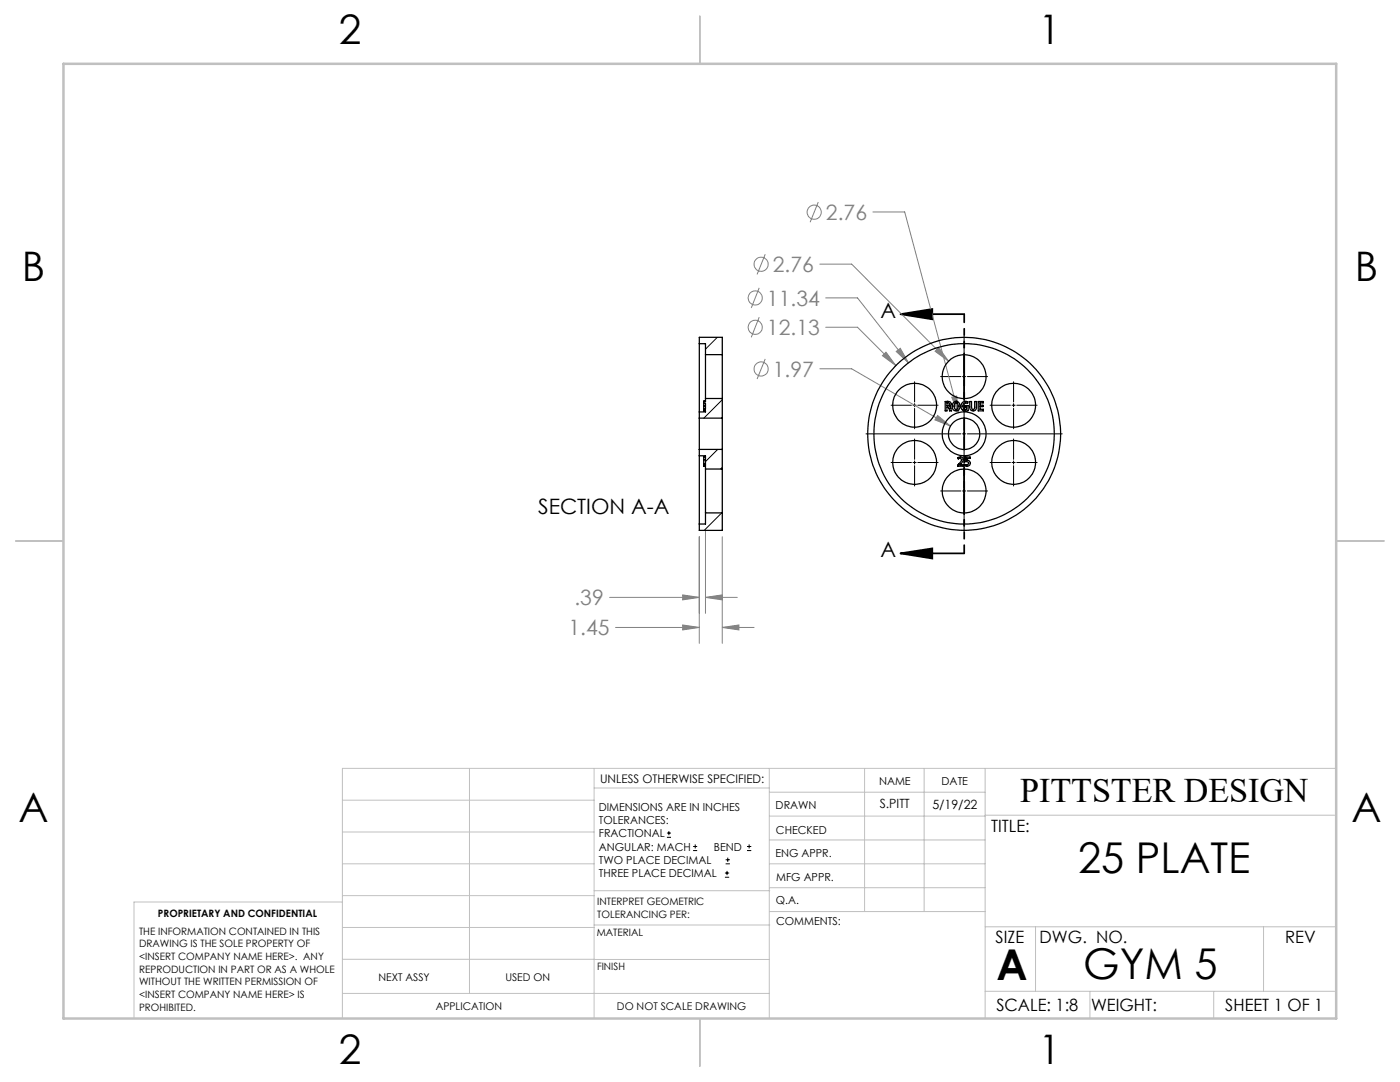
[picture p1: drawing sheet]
<svg xmlns="http://www.w3.org/2000/svg" width="279mm" height="216mm" viewBox="0 0 279 216" stroke-linecap="round" stroke-linejoin="round" font-family="sans-serif">
<g fill="none" stroke="#808080" stroke-width=".2">
<path d="M151.5 57.4l-1.6 4.1M152.7 50.7l-1.6 4.1M163.3 40.3l-1.6 4M163.6 52.7h6.4l19.3 19.4M164.8 59.4h6.3l10.2 13M174.2 42.3h6.4l10.7 40M151.5 63.3l-1.6 4M152.7 71.6l-1.6 4M163.6 73.6h6.4l19.7 11.4M164.8 65.3h6.3l7.7 7.7M176.1 71l.7-.7 2 2.7zM178.9 70.1l.8-.6 1.6 2.9z"/>
<path d="M187.3 69.4l2 2.7-2.7-2zM189.9 79.3l1-.3 .4 3.3zM187.1 82.9l2.6 2.1-3.1-1.2zM121.7 119.2h17.9M136.2 118.7l3.4 .5-3.4 .5zM139.6 107.1v21.3M140.8 119.2l3.3-.5v1zM140.8 105.8v16.6M140.8 119.2h6.3M144.1 107.1v21.3M122.8 125.2h16.8M136.2 124.7l3.4 .5-3.4 .5z"/>
<path d="M144.1 125.2l3.4-.5v1zM144.1 125.2h6.4"/>
<circle cx="150.7" cy="59.4" r="1.4"/>
<circle cx="151.9" cy="52.7" r="1.42"/>
<circle cx="162.5" cy="42.3" r="1.41"/>
<circle cx="150.7" cy="65.3" r="1.4"/>
<circle cx="151.9" cy="73.6" r="1.41"/>
</g>
<g fill="none" stroke="#000" stroke-width=".2">
<path d="M182.5 76.2v4M187.7 75.1h4.1M192.1 75.1h.6M192.4 67v18.9M193 75.1h4.1M202.3 76.2v4M172.8 86.6h19M177.8 80.9h4.1M177.8 92.3h4.1M182.2 80.9h.6M182.2 92.3h.6M182.5 80.5v.7"/>
<path d="M182.5 81.5v4M182.5 87.6v4.1M182.5 92v.6M182.5 92.9v4.1M183.2 80.9h4M183.2 92.3h4M187.7 98h4.1M192.1 86.6h.6M192.1 98h.6M192.4 86.3v.6M192.4 87.2v19M193 86.6h19"/>
<path d="M193 98h4.1M197.6 80.9h4M197.6 92.3h4M202 80.9h.6M202 92.3h.6M202.3 80.5v.7M202.3 81.5v4M202.3 87.6v4.1M202.3 92v.6M202.3 92.9v4.1M202.9 80.9h4.1M202.9 92.3h4.1"/>
<path d="M133.1 167.1h.8M133.1 166.2h.8M133.5 165.8v.9M138.3 169.7h.8M138.3 168.9h.8M138.7 168.5v.8M144.7 175h.8M144.7 174.2h.8M144.8 172.4h.9M144.8 171.6h.9M145.1 173.8v.8M145.2 171.1v.9"/>
<path d="M149.1 169.7h.8M149.1 168.9h.8M149.5 168.5v.8"/>
</g>
<path d="M179.7 62.7l6.4-1v2zM179.7 62.7h12.7M179.7 110.4l6.4-1v2zM179.7 110.4h12.7" fill="none" stroke="#000" stroke-width=".35"/>
<path d="M192.4 62.7v47.7" fill="none" stroke="#000" stroke-width=".35" stroke-dasharray="6.3 1.3 1.3 1.3 1.3 1.3" stroke-dashoffset="4.7"/>
<g fill="none" stroke="#c0c0c0" stroke-width=".2">
<path d="M68.3 159.7h50.3M93.7 153.3v44.9M118.6 153.3v49.9M118.6 157.2h34.9M153.5 153.3v49.9M153.5 158.1h43.1M172.5 153.3v28.6M184.4 153.3v28.6M196.6 153.3v49.9M266.7 153.3h-198.4v49.9M68.3 178.7h50.3M68.3 172.4h50.3"/>
<path d="M68.3 166h50.3M68.3 180h-41.6v23.2M118.6 177.7h35M153.5 167.6h43.1M153.5 162.8h43.1M153.5 172.4h43.1M153.5 177.1h43.1M196.6 162.7h70.1M68.3 198.2h85.2M68.3 191.4l85.2 .1M68.3 185.1h50.3M118.6 184.6h35"/>
<path d="M153.6 181.9h43M196.6 197.8h70.1M196.6 184.9h70.1M206.7 184.9v12.9M217.5 197.8v5.4M242.2 197.8v5.4M252.2 184.9v12.9"/>
</g>
<path d="M139.7 3.2v9.5M3.1 107.9h9.6M266.7 107.9h9.5M139.7 203.2v9.6" fill="none" stroke="#c0c0c0" stroke-width=".25"/>
<path d="M12.7 12.7h254v190.5h-254z" fill="none" stroke="#c0c0c0" stroke-width=".5"/>
<path d="M179.7 62.7l6.4-1v2zM179.7 110.4l6.4-1v2z" fill="#000"/>
<path d="M178.9 70.1l2.4 2.3-1.6-2.9zM176.8 70.3l-.7 .7 2.7 2zM189.9 79.3l1.4 3-.4-3.3zM187.1 82.9l-.5 .9 3.1 1.2zM187.3 69.4l-.7 .7 2.7 2zM136.2 124.7l3.4 .5-3.4 .5zM144.1 125.2l3.4-.5v1zM140.8 119.2l3.3-.5v1zM136.2 118.7l3.4 .5-3.4 .5z" fill="#808080"/>
<g fill="none" stroke="#000" stroke-width=".25">
<path d="M139.6 68.6v13.6M139.6 68.6v-1.3h4.5v3.5M139.6 68.6h1.2v2.2M140.8 70.8v8.7M140.8 79.5v.7h-.4M140.8 79.5h3.3M140.8 70.8h3.3M144.1 70.8v8.7M144.1 79.5v3.9M139.6 83.4v6.3M139.6 90.9v13.7M139.6 82.2v1.2"/>
<path d="M139.6 89.7v1.2M139.6 90.9h1.2v2.7M139.6 83.4h4.5M139.6 89.7h4.5M140.4 80.5v.5M140.4 81v.6M140.4 91.7v.9M140.4 82h.1M140.4 80.1h.1M140.4 92.7h.1M140.4 81.1h.1M140.4 82h.4v.2h-1.2"/>
<path d="M140.4 92.6v.4h.4M140.4 92.7h.4M140.4 80.1h.4M140.4 81h.4M140.4 80.5h.4v1.1h-.4M140.4 80.2v.3M140.4 81.6v.4M140.4 91.7h.4M140.4 92.6h.4M140.8 93.6v8.7M140.8 91.2h-.4v.5M140.8 93.6h3.3"/>
<path d="M144.1 93.6v8.7M144.1 83.4v6.3M144.1 89.7v3.9M188.6 80.1h.2a.6 .6 0 0 1 .8 .1 .6 .6 0 0 1 .1 .8l-.2 .1 .4 .9h-.4l-.3-.8h-.2v.8h-.4zM189 80.4a.32 .32 0 0 1 .5 .2 .32 .32 0 0 1-.5 .3zM190.4 80.3a.91 .91 0 0 1 1.2 .5 .91 .91 0 0 1-.8 1.2 .98 .98 0 0 1-.8-.7 .98 .98 0 0 1 .4-1zM190.6 80.4h.1a.64 .64 0 0 1 .6 .4 .64 .64 0 0 1-.2 .7l-.2 .2a.72 .72 0 0 1-.5-.5 .72 .72 0 0 1 .2-.8zM190.8 80.1h.1M190.8 80.4h.1M191.1 91.3a.66 .66 0 0 1 1 .1 .66 .66 0 0 1-.2 1l-.3 .3h.7v.3h-1.2l.2-.4a.89 .89 0 0 0 .5-1.1l-.2-.1-.4 .2zM191.6 92.7h.1M192 80.4l.2-.2 .6-.1 .4 .1-.1 .3a.64 .64 0 0 0-.9 .4 .64 .64 0 0 0 .7 .8v-.5h-.3v-.3h.6v1a.98 .98 0 0 1-1.2-.2 .98 .98 0 0 1 0-1.3z"/>
<path d="M192.7 91.2h.9v.3h-.6l-.1 .4a.62 .62 0 0 1 .7 .7 .62 .62 0 0 1-.8 .4h-.3l.1-.3 .3 .1a.39 .39 0 0 0 .3-.6 .39 .39 0 0 0-.6-.1zM193.5 80.1h.4v1.1a.34 .34 0 0 0 .1 .4 .34 .34 0 0 0 .4 0l.1-1.5h.4v1.1a.68 .68 0 0 1-.7 .8 .68 .68 0 0 1-.7-.8zM195.2 80.1h1v.3h-.6v.5h.6v.2h-.6v.6h.7v.3h-1.1zM140.8 102.3h3.3M140.8 102.3v2.3h-1.2M144.1 102.3v3.5h-4.5v-1.2"/>
<circle cx="192.4" cy="75.1" r="4.4"/>
<circle cx="182.5" cy="92.3" r="4.4"/>
<circle cx="182.5" cy="80.9" r="4.4"/>
<circle cx="192.4" cy="86.6" r="3.1"/>
<circle cx="192.4" cy="86.6" r="18"/>
<circle cx="192.4" cy="98" r="4.4"/>
<circle cx="192.4" cy="86.6" r="4.4"/>
<circle cx="192.4" cy="86.6" r="19.3"/>
<circle cx="202.3" cy="92.3" r="4.4"/>
<circle cx="202.3" cy="80.9" r="4.4"/>
</g>
<path d="M143.2 67.3l-2.4 2.4M144.1 79.8l-3.6 3.6M143.2 89.7l-2.4 2.4M144.1 93.2l-.3 .4M144 102.3l-3.5 3.5" fill="none" stroke="#000" stroke-width=".2"/>
<g font-size="8.5">
<text x="215.2" y="174.2">25 PLATE</text>
<text x="198.9" y="195.5">A</text>
<text x="216.2" y="195.4">GYM 5</text>
</g>
<g font-size="8.1">
<text x="67.6" y="8.9">2</text>
<text x="207.3" y="8.9">1</text>
<text x="4.4" y="56.1">B</text>
<text x="270.4" y="56.1">B</text>
<text x="3.7" y="164.1">A</text>
<text x="269.7" y="164.1">A</text>
<text x="67.6" y="212.4">2</text>
<text x="207.3" y="212.4">1</text>
</g>
<text font-size="6.9" x="203.6" y="160.1">PITTSTER DESIGN</text>
<g font-size="4.2" fill="#808080">
<text x="164.8" y="43.9">2.76</text>
<text x="154.2" y="54.3">2.76</text>
<text x="153.1" y="61">11.34</text>
<text x="153.1" y="66.8">12.13</text>
<text x="154.2" y="75.2">1.97</text>
<text x="114.6" y="120.8">.39</text>
<text x="113.5" y="126.8">1.45</text>
</g>
<g font-size="4.2">
<text x="175.8" y="63.4">A</text>
<text x="107.4" y="102.5">SECTION A-A</text>
<text x="175.8" y="111.1">A</text>
</g>
<g font-size="3.4">
<text x="197.8" y="166">TITLE:</text>
<text x="198.7" y="188.1">SIZE</text>
<text x="207.5" y="188.1">DWG. NO.</text>
<text x="256.5" y="188.2">REV</text>
<text x="198.8" y="201.7">SCALE: 1:8</text>
<text x="217.7" y="201.8">WEIGHT:</text>
<text x="244.5" y="201.7">SHEET 1 OF 1</text>
</g>
<g font-size="2.5">
<text x="175.6" y="161.3">S.PITT</text>
<text x="186.1" y="161.4">5/19/22</text>
</g>
<text font-size="2.4" x="119.8" y="156.2">UNLESS OTHERWISE SPECIFIED:</text>
<g font-size="2.2">
<text x="119.5" y="161.8">DIMENSIONS ARE IN INCHES</text>
<text x="154.8" y="161.4">DRAWN</text>
<text x="175.4" y="156.6">NAME</text>
<text x="187.9" y="156.7">DATE</text>
<text x="119.5" y="164.4">TOLERANCES:</text>
<text x="119.5" y="167.1">FRACTIONAL</text>
<text x="154.9" y="166.3">CHECKED</text>
<text x="119.5" y="169.7">ANGULAR: MACH</text>
<text x="119.5" y="172.4">TWO PLACE DECIMAL</text>
<text x="142.5" y="169.7">BEND</text>
<text x="154.8" y="171">ENG APPR.</text>
<text x="119.5" y="175">THREE PLACE DECIMAL</text>
<text x="154.9" y="175.7">MFG APPR.</text>
<text x="154.9" y="180.4">Q.A.</text>
<text x="154.9" y="184.6">COMMENTS:</text>
</g>
<g font-size="2.1">
<text x="75.5" y="195.7">NEXT ASSY</text>
<text x="100.9" y="195.7">USED ON</text>
<text x="86.9" y="201.5">APPLICATION</text>
<text x="123.1" y="201.6">DO NOT SCALE DRAWING</text>
</g>
<g font-size="2">
<text x="31.5" y="182.9">PROPRIETARY AND CONFIDENTIAL</text>
<text x="119.2" y="180.6">INTERPRET GEOMETRIC</text>
<text x="119.2" y="183.1">TOLERANCING PER:</text>
<text x="27.8" y="186.5">THE INFORMATION CONTAINED IN THIS</text>
<text x="27.8" y="189">DRAWING IS THE SOLE PROPERTY OF</text>
<text x="27.8" y="191.6">&lt;INSERT COMPANY NAME HERE&gt;. ANY</text>
<text x="119.1" y="186.7">MATERIAL</text>
<text x="27.8" y="194.1">REPRODUCTION IN PART OR AS A WHOLE</text>
<text x="27.8" y="196.6">WITHOUT THE WRITTEN PERMISSION OF</text>
<text x="119.1" y="193.5">FINISH</text>
<text x="27.8" y="199.1">&lt;INSERT COMPANY NAME HERE&gt; IS</text>
<text x="27.8" y="201.7">PROHIBITED.</text>
</g>
</svg>
